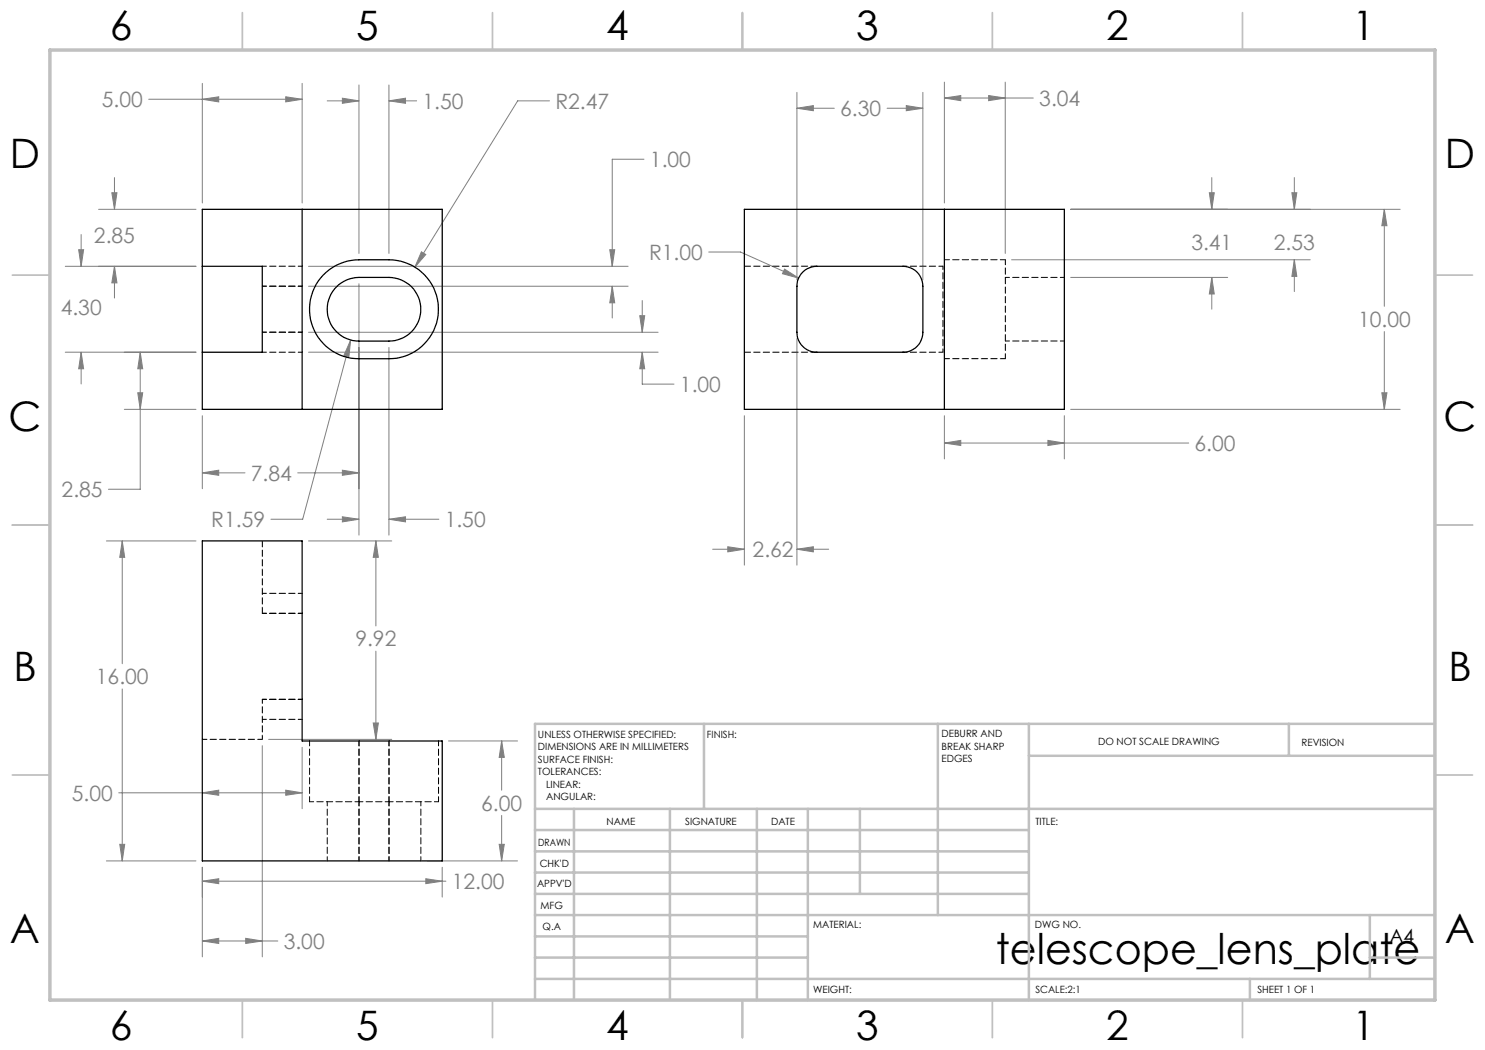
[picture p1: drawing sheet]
<svg xmlns="http://www.w3.org/2000/svg" width="297mm" height="210mm" viewBox="0 0 297 210" stroke-linecap="round" stroke-linejoin="round" font-family="sans-serif">
<g fill="none" stroke="#808080" stroke-width=".2">
<path d="M29.7 19.9h30.7M40.5 16.7v23.9M40.5 19.9l3.2-.5v1zM57.1 19.4l3.3 .5-3.3 .5zM60.4 16.7v23.9M68.5 19.6l3.3 .6-3.3 .5zM71.8 17v33.7M77.8 17v33.7M159.4 18.5v37.5M184.6 18.5v37.5M188.9 16.4v24.2M188.9 19.6h17.8"/>
<path d="M188.9 19.6l3.3-.5v1zM197.7 19.1l3.3 .5-3.3 .5zM201 16.4v34.3M22.4 38.6h1l-.5 3.3zM22.9 35.5v6.4M65.4 20.2h6.4M77.8 20.2h5.5M77.8 20.2l3.3-.6v1.1zM109.9 20.2h-6.4l-20.5 33.2M128.8 31.8h-6.4v21.5M159.4 21.7l3.3-.6v1zM159.4 21.7h7.5"/>
<path d="M177.4 21.7h7.2M181.3 21.1l3.3 .6-3.3 .4zM241.9 38.6h1l-.5 3.3zM242.4 35.5v6.4M258.4 38.6h1l-.5 3.3zM258.9 35.5v6.4M13.1 53.3h26.1M15.7 49.9h1l-.5 3.4zM16.2 46.9v6.4M19.7 41.9h19.5M22.9 53.3v6.3M22.9 53.3l.5 3.3h-1z"/>
<path d="M61.7 53.3h63.9M61.7 57.2h63.9M71.8 56.8v50.2M84.3 50.4l.9 .5-2.2 2.5zM122 49.9h.9l-.5 3.4zM122.4 57.2v6.4M122.4 57.2l.5 3.4h-.9zM141.7 50.4h6.4l11.6 5.2M156.9 53.8l2.8 1.8-3.2-.9zM202.3 52h59.7M214.1 41.9h65.9M214.1 55.5h31.4"/>
<path d="M242.4 55.5l.5 3.3h-1zM242.4 55.5v6.3M258.9 52v6.3M258.9 52l.5 3.3h-1zM276.9 41.9v19.4M276.9 41.9l.5 3.2h-1zM13.1 70.4h26.1M16.2 70.4v6.4M16.2 70.4l.5 3.4h-1zM27.6 78.6h.9l-.5 3.3zM28 70.4v27.5h-6.3M28 70.4l.5 3.4h-.9z"/>
<path d="M61.7 70.4h69.9M61.7 66.5h69.9M70.1 68l-.3 3.3-1-.2zM70.1 68l-9.6 35.8h-6.3M77.8 69.5v37.5M128 63.1h.9l-.5 3.4zM128.4 70.4v6.4h6.4M128.4 60.1v6.4M128.4 70.4l.5 3.4h-.9zM159.4 67.7v45.3M276.4 78.6h1l-.5 3.3zM276.9 66.3v15.6"/>
<path d="M24.9 81.9h14.3M40.5 83.1v14.6M40.5 94.6h8.5M40.5 94.6l3.2-.6v1.1zM59.5 94.6h12.3M68.5 94l3.3 .6-3.3 .5zM148.9 83.1v29.9M188.9 83.1v8.7M188.9 88.6h48.8M188.9 88.6l3.3-.5v1zM209.6 88.1l3.3 .5-3.3 .5zM212.9 83.1v8.7"/>
<path d="M214.1 81.9h65.9M21.3 108.2h17.9M24.4 108.2v24.5M24.4 108.2l.5 3.3h-.9zM61.7 108.2h16.7M65.4 103.8h6.4M68.5 103.4l3.3 .4-3.3 .6zM75.2 108.2l.5 3.3h-1.1zM75.2 108.2v17M77.8 103.8h10M77.8 103.8l3.3-.4v1zM142.5 109.8h6.4"/>
<path d="M145.6 109.4l3.3 .4-3.3 .6zM159.4 109.8l3.3-.4v1zM159.4 109.8h6.3M24.4 137.8v34.4M75.2 130.2v17.7M23.7 158.6h36.7M40.5 158.6l3.2-.6v1.1zM52.5 149.1v42.3M53.7 147.9h24.7M57.1 158l3.3 .6-3.3 .5zM60.4 149.5v12.2M74.6 144.6h1.1l-.5 3.3z"/>
<path d="M89.7 148.2h13.8M100.3 148.2l.6 3.3h-1.1zM100.3 148.2v9.8M21.3 172.2h17.9M24 168.9h.9l-.5 3.3zM40.5 173.5v17.9M40.5 176.2h48.7M40.5 176.2l3.2-.5v1zM85.2 175.7l3.2 .5-3.2 .5zM85.4 172.2h18.1M88.4 173.5v5.9M99.8 168.9h1.1l-.6 3.3z"/>
<path d="M100.3 163.1v9.1M40.5 188.2h15.1M40.5 188.2l3.2-.5v1zM49.1 187.7l3.4 .5-3.4 .5z"/>
</g>
<g fill="none" stroke="#c0c0c0" stroke-width=".35">
<path d="M48.5 2.5v7.5M98.5 2.5v7.5M148.5 2.5v7.5M198.5 2.5v7.5M248.5 2.5v7.5M2.5 55h7.5M287 55h7.5M2.5 105h7.5M287 105h7.5M2.5 155h7.5M287 155h7.5M48.5 200v7.5"/>
<path d="M98.5 200v7.5M148.5 200v7.5M198.5 200v7.5M248.5 200v7.5"/>
</g>
<g fill="none" stroke="#c0c0c0" stroke-width=".5">
<path d="M140.8 144.8v17M187.6 144.8v38.2M205.8 144.8v55.2M205.8 151.2h81.2M257.8 144.8v6.4M287 144.8h-180v55.2M107 161.8h180M107 178.8h98.8M107 174.5h98.8M107 170.3h98.8M107 166h98.8M114.8 161.8v38.2"/>
<path d="M134 161.8v38.2M151.4 161.8v38.2M161.6 161.8v38.2M172 161.8v17M107 195.8h180M107 191.5h54.6M107 187.3h54.6M107 183h180M250 195.8v4.2M274 191.5h13M274 183v12.8"/>
</g>
<path d="M10 10h277v190h-277z" fill="none" stroke="#c0c0c0" stroke-width=".7"/>
<path d="M22.4 38.6h1l-.5 3.3zM22.9 53.3l.5 3.3h-1zM15.7 49.9h1l-.5 3.4zM16.2 70.4l.5 3.4h-1zM122 49.9h.9l-.5 3.4zM122.4 57.2l.5 3.4h-.9zM128 63.1h.9l-.5 3.4zM128.4 70.4l.5 3.4h-.9zM28 70.4l.5 3.4h-.9zM27.6 78.6h.9l-.5 3.3zM77.8 103.8l3.3-.4v1zM68.5 103.4l3.3 .4-3.3 .6zM70.1 68l-1.3 3.1 1 .2zM68.5 19.6l3.3 .6-3.3 .5zM77.8 20.2l3.3-.6v1.1zM84.3 50.4l-1.3 3 2.2-2.5zM68.5 94l3.3 .6-3.3 .5zM40.5 94.6l3.2-.6v1.1zM40.5 19.9l3.2-.5v1zM57.1 19.4l3.3 .5-3.3 .5zM40.5 158.6l3.2-.6v1.1zM57.1 158l3.3 .6-3.3 .5zM40.5 176.2l3.2-.5v1zM85.2 175.7l3.2 .5-3.2 .5zM100.3 148.2l.6 3.3h-1.1zM99.8 168.9h1.1l-.6 3.3zM24.4 108.2l.5 3.3h-.9zM24 168.9h.9l-.5 3.3zM40.5 188.2l3.2-.5v1zM49.1 187.7l3.4 .5-3.4 .5zM75.2 108.2l.5 3.3h-1.1zM74.6 144.6h1.1l-.5 3.3zM156.9 53.8l-.4 .9 3.2 .9zM242.4 55.5l.5 3.3h-1zM241.9 38.6h1l-.5 3.3zM258.4 38.6h1l-.5 3.3zM258.9 52l.5 3.3h-1zM276.9 41.9l.5 3.2h-1zM276.4 78.6h1l-.5 3.3zM159.4 21.7l3.3-.6v1zM181.3 21.1l3.3 .6-3.3 .4zM188.9 19.6l3.3-.5v1zM197.7 19.1l3.3 .5-3.3 .5zM188.9 88.6l3.3-.5v1zM209.6 88.1l3.3 .5-3.3 .5zM145.6 109.4l3.3 .4-3.3 .6zM159.4 109.8l3.3-.4v1z" fill="#808080"/>
<path d="M40.5 41.9h47.9v40h-47.9zM40.5 53.3h12v17.1h-12M60.4 41.9v40M64.7 55a10.1 10.1 0 0 1 7.1-3h6a9.9 9.9 0 0 1 9.9 9.9 9.9 9.9 0 0 1-9.9 9.8h-6a9.9 9.9 0 0 1-9.1-6 9.9 9.9 0 0 1 2-10.7zM67.3 57.4a6.4 6.4 0 0 1 4.5-1.9h6a6.4 6.4 0 0 1 6.3 6.4 6.4 6.4 0 0 1-6.3 6.3h-6a6.4 6.4 0 0 1-5.9-3.9 6.4 6.4 0 0 1 1.4-6.9zM148.9 41.9h64v40h-64zM160.5 54.4a4.2 4.2 0 0 1 2.9-1.1h17.2a4 4 0 0 1 4 3.9v9.3a4 4 0 0 1-4 3.9h-17.2a4 4 0 0 1-4-3.9v-9.3a3.8 3.8 0 0 1 1.1-2.8zM188.9 41.9v40M40.5 108.2h19.9v40h28v24h-47.9z" fill="none" stroke="#000" stroke-width=".25"/>
<g fill="none" stroke="#000" stroke-width=".2" stroke-dasharray="1.3 .6" stroke-dashoffset=".4">
<path d="M52.5 57.2h8M60.5 53.2h-8M60.5 57.2h-8M180.6 53.2h8M212.9 55.5h-11.8M52.5 70.4h8M52.5 66.4h8M60.5 66.4h-8M180.6 70.4h8M212.9 68.2h-11.8M60.5 118.7h-8M52.5 139.9v8"/>
<path d="M52.5 122.7h8M52.5 139.9h8M60.5 139.9h-8M60.5 122.7h-8M52.5 143.9h8M61.9 160.3h9.9M65.5 160.3v11.9M71.8 172.2v-11.9M77.8 160.3h9.9M77.8 172.2v-11.9M84.2 172.2v-11.9"/>
</g>
<path d="M201.1 51.9h-12.2M201.1 71.7h-12.2M201.1 71.7v-19.8M52.5 147.9h-12M61.9 148.2v12.1M71.8 160.3v-12.1M77.8 160.3v-12.1M87.7 160.3v-12.1" fill="none" stroke="#000" stroke-width=".2" stroke-dasharray="1.3 .6" stroke-dashoffset=".3"/>
<path d="M71.8 160.3h6" fill="none" stroke="#000" stroke-width=".2" stroke-dasharray="1.3 .6" stroke-dashoffset=".5"/>
<path d="M148.9 53.2h14.5M148.9 70.4h14.5M52.5 108.2v14.5" fill="none" stroke="#000" stroke-width=".2" stroke-dasharray="1.3 .6" stroke-dashoffset=".1"/>
<path d="M188.6 53.2v17.2" fill="none" stroke="#000" stroke-width=".2" stroke-dasharray="1.3 .6" stroke-dashoffset=".6"/>
<text font-size="8.5" x="199.2" y="192.7">telescope_lens_plate</text>
<g font-size="8.1">
<text x="22" y="8">6</text>
<text x="71.2" y="8">5</text>
<text x="121.2" y="8">4</text>
<text x="171.3" y="8">3</text>
<text x="221.3" y="8">2</text>
<text x="270.5" y="8">1</text>
<text x="2" y="33.6">D</text>
<text x="289" y="33.6">D</text>
<text x="1.7" y="86.1">C</text>
<text x="288.7" y="86.1">C</text>
<text x="2.7" y="136.1">B</text>
<text x="289.7" y="136.1">B</text>
<text x="2" y="188.6">A</text>
<text x="289" y="188.6">A</text>
<text x="22" y="208">6</text>
<text x="71.2" y="208">5</text>
<text x="121.2" y="208">4</text>
<text x="171.3" y="208">3</text>
<text x="221.3" y="208">2</text>
<text x="270.5" y="208">1</text>
</g>
<g font-size="4.2" fill="#808080">
<text x="20.4" y="21.4">5.00</text>
<text x="84.5" y="21.7">1.50</text>
<text x="111.1" y="21.7">R2.47</text>
<text x="168.1" y="23.2">6.30</text>
<text x="207.9" y="21.2">3.04</text>
<text x="130" y="33.4">1.00</text>
<text x="18.8" y="48.5">2.85</text>
<text x="129.8" y="52">R1.00</text>
<text x="238.3" y="50.1">3.41</text>
<text x="254.8" y="50.1">2.53</text>
<text x="12.1" y="62.9">4.30</text>
<text x="271.6" y="65.4">10.00</text>
<text x="136" y="78.4">1.00</text>
<text x="238.9" y="90.2">6.00</text>
<text x="12.3" y="99.4">2.85</text>
<text x="50.2" y="96.1">7.84</text>
<text x="42.3" y="105.4">R1.59</text>
<text x="88.9" y="105.4">1.50</text>
<text x="150.5" y="111.4">2.62</text>
<text x="71.1" y="129.3">9.92</text>
<text x="19.2" y="136.8">16.00</text>
<text x="14.4" y="160.1">5.00</text>
<text x="96.3" y="162.1">6.00</text>
<text x="90.4" y="177.8">12.00</text>
<text x="56.7" y="189.8">3.00</text>
</g>
<text font-size="3.9" x="277.9" y="188.5">A4</text>
<g font-size="2">
<text x="107.6" y="147.6">UNLESS OTHERWISE SPECIFIED:</text>
<text x="141.4" y="147.6">FINISH:</text>
<text x="188.3" y="147.5">DEBURR AND</text>
<text x="188.3" y="150">BREAK SHARP</text>
<text x="219.6" y="149">DO NOT SCALE DRAWING</text>
<text x="260.3" y="149.2">REVISION</text>
<text x="107.6" y="150.1">DIMENSIONS ARE IN MILLIMETERS</text>
<text x="107.6" y="152.6">SURFACE FINISH:</text>
<text x="107.6" y="155.1">TOLERANCES:</text>
<text x="188.3" y="152.5">EDGES</text>
<text x="109.2" y="157.6">LINEAR:</text>
<text x="109.2" y="160.1">ANGULAR:</text>
<text x="121.3" y="165">NAME</text>
<text x="137" y="164.9">SIGNATURE</text>
<text x="154.2" y="164.9">DATE</text>
<text x="207.1" y="164.9">TITLE:</text>
<text x="107.6" y="169.1">DRAWN</text>
<text x="107.9" y="173.3">CHK'D</text>
<text x="107.4" y="177.4">APPV'D</text>
<text x="108.1" y="181.8">MFG</text>
<text x="108.5" y="186">Q.A</text>
<text x="162.6" y="185.5">MATERIAL:</text>
<text x="207" y="185.5">DWG NO.</text>
<text x="162.6" y="198.5">WEIGHT:</text>
<text x="207.1" y="198.6">SCALE:2:1</text>
<text x="251.5" y="198.6">SHEET 1 OF 1</text>
</g>
</svg>
